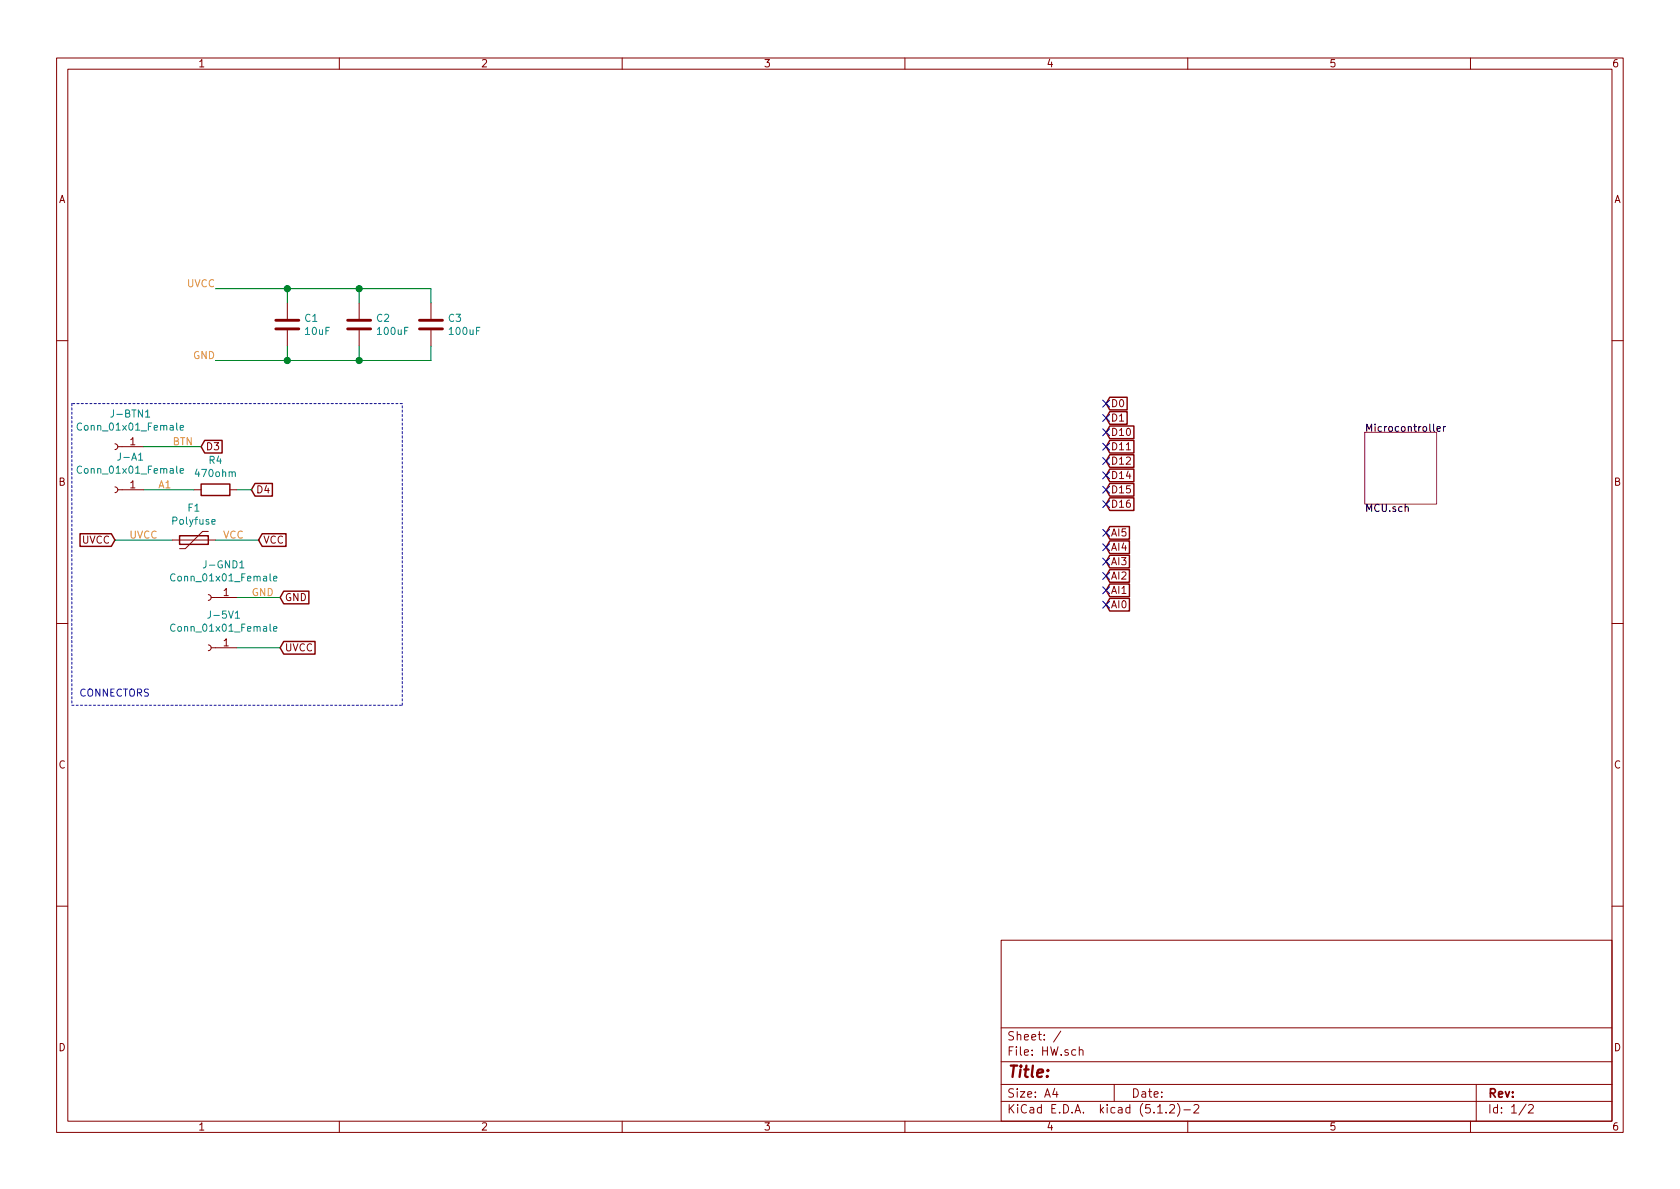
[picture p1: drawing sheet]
<svg xmlns="http://www.w3.org/2000/svg" width="297mm" height="210mm" viewBox="0 0 297 210" stroke-linecap="round" stroke-linejoin="round" font-family="sans-serif">
<g fill="none" stroke="#840000" stroke-width=".18">
<path d="M10 10.3h277v189.9h-277zM12 12.2h273v186.1h-273zM60 10.3v1.9M110 10.3v1.9M160 10.3v1.9M210 10.3v1.9M260 10.3v1.9M50.8 53.6v2.8M50.8 58.4v2.8M63.5 53.6v2.8M63.5 58.4v2.8M76.2 53.6v2.8"/>
<path d="M76.2 58.4v2.8M10 60.2h2M20.3 78.5l.4 .1 .1 .3-.1 .4-.4 .2M20.8 79h4.6M285 60.2h2M20.3 86.1l.4 .1 .1 .3-.1 .4-.4 .2M20.8 86.6h4.6M30.5 95.5h7.6M34.3 86.6h1.3M36.8 94h-1l-3 3h-1.1M40.6 86.6h1.3M10 110.3h2"/>
<path d="M36.8 105.2l.4 .1 .1 .3-.1 .4-.4 .2M36.8 114l.4 .2 .1 .2-.1 .5-.4 .2M37.3 105.7h4.6M37.3 114.5h4.6M285 110.3h2M10 160.2h2M177 166.3h108v32h-108zM285 160.2h2M60 198.3v1.9M110 198.3v1.9M160 198.3v1.9M177 194.8h108"/>
<path d="M177 191.8h108M177 187.8h108M177 181.8h108M186.5 192.5l-.4 1h1M186.8 193v1M187.6 182.3l-1.3 2M190.8 185.7h.1a.37 .37 0 0 1 .6 .1v.8M190.8 185.1v1.5M197 191.8v3M204.7 196.8h.8M206.2 196.7v.1M206.8 195.5l.2-.2h.4l.2 .2 .1 .3-.1 .2-.8 .8h.9"/>
<path d="M208.2 195.1a1.71 1.71 0 0 1 0 2.3M209.3 196.3h1.2M210 198.3v1.9M211.1 195.5l.2-.2h.4l.3 .5-1 1h1M260 198.3v1.9M261 191.8v6.5M269.8 195.2l-1.2 2M270.3 195.5l.2-.2h.3l.3 .5-.9 1h.9"/>
</g>
<path d="M12.7 71.4v53.3M71.1 71.4h-58.4M12.7 124.7h58.4M71.1 124.7v-53.3" fill="none" stroke="#0000c2" stroke-width=".18" stroke-dasharray=".4 .4"/>
<path d="M241.3 76.4h12.7v12.7h-12.7z" fill="none" stroke="#840084" stroke-width=".18"/>
<path d="M253.5 75v1.1l.1 .2M254.1 75.8l.6-.1-.1-.2-.3-.1-.2 .2v.6h.5M255.2 75.4v.9M255.6 75.4l-.4 .3" fill="none" stroke="#000" stroke-width=".18"/>
<g fill="none" stroke="#840000" stroke-width=".25">
<path d="M36.2 77.9h3.1v2.2h-3.1l-.6-1.1zM196.2 70.3h3.1v2.2h-3.1l-.6-1.1zM196.2 72.8h3.1v2.2h-3.1l-.6-1.1zM196.2 75.3h4.3v2.3h-4.3l-.6-1.2zM196.2 77.9h4.3v2.2h-4.3l-.6-1.1zM14.1 94.4h5.6l.6 1.1-.6 1.1h-5.6zM31.7 94.7h5.1v1.6h-5.1zM35.6 85.6h5v2h-5zM45.1 85.5h3.1v2.2h-3.1l-.7-1.1zM46.4 94.4h4.2v2.2h-4.2l-.7-1.1zM196.2 98.2h3.5v2.2h-3.5l-.6-1.1zM196.2 95.7h3.5v2.2h-3.5l-.6-1.1z"/>
<path d="M196.2 93.1h3.5v2.2h-3.5l-.6-1.1zM196.2 80.4h4.3v2.2h-4.3l-.6-1.1zM196.2 85.5h4.3v2.2h-4.3l-.6-1.1zM196.2 88h4.3v2.3h-4.3l-.6-1.2zM196.2 83h4.3v2.2h-4.3l-.6-1.1zM50.2 104.5h4.4v2.3h-4.4l-.7-1.1zM50.2 113.4h5.5v2.3h-5.5l-.7-1.2zM196.2 105.8h3.5v2.2h-3.5l-.6-1.1zM196.2 103.3h3.5v2.2h-3.5l-.6-1.1zM196.2 100.7h3.5v2.3h-3.5l-.6-1.2z"/>
</g>
<g fill="none" stroke="#008400" stroke-width=".18">
<path d="M38.1 51h38.1v2.6M50.8 51v2.6M63.5 51v2.6M25.4 79h10.2M50.8 61.2v2.5M63.5 61.2v2.5M76.2 61.2v2.5h-38.1M20.3 95.5h10.2M25.4 86.6h8.9M38.1 95.5h7.6M41.9 86.6h2.5M41.9 105.7h7.6"/>
<path d="M41.9 114.5h7.6"/>
</g>
<g fill="none" stroke="#000084" stroke-width=".18">
<path d="M195 75.8l1.2 1.3M195 78.4l1.2 1.2M195 70.8l1.2 1.2M195 73.3l1.2 1.2M196.2 75.8l-1.2 1.3M196.2 78.4l-1.2 1.2M196.2 70.8l-1.2 1.2M196.2 73.3l-1.2 1.2M195 86l1.2 1.2M195 88.5l1.2 1.3M195 83.5l1.2 1.2M195 80.9l1.2 1.2"/>
<path d="M195 93.6l1.2 1.2M195 96.2l1.2 1.2M195 98.7l1.2 1.2M196.2 86l-1.2 1.2M196.2 88.5l-1.2 1.3M196.2 83.5l-1.2 1.2M196.2 80.9l-1.2 1.2M196.2 93.6l-1.2 1.2M196.2 96.2l-1.2 1.2M196.2 98.7l-1.2 1.2M195 101.2l1.2 1.3M195 103.8l1.2 1.2"/>
<path d="M195 106.3l1.2 1.2M196.2 101.2l-1.2 1.3M196.2 103.8l-1.2 1.2M196.2 106.3l-1.2 1.2"/>
</g>
<g fill="none" stroke="#008484" stroke-width=".18">
<path d="M14.4 74.9a.6 .6 0 0 0-.8 .5 .6 .6 0 0 0 .6 .7l.2-.2M25.7 73.8h.8M31.9 75.6l.6-.1-.1-.2-.4-.1-.1 .2v.6h.5M14.4 82.5a.6 .6 0 0 0-.8 .5 .6 .6 0 0 0 .6 .7l.2-.1M24.5 81.4h.7M31.9 83.3l.6-.1-.1-.3-.4-.1-.1 .2v.6h.5M37.5 92.3l.5-.1v-.3h-.4l-.1 .1v.7h.5M30.9 101.6a.6 .6 0 0 0-.8 .4 .6 .6 0 0 0 .6 .7l.2-.1M30.9 110.5a.6 .6 0 0 0-.8 .4 .6 .6 0 0 0 .6 .7l.2-.1M41.6 109.3h.7M42.4 100.4h.7M48.4 102.3l.6-.1-.1-.3h-.4l-.1 .2v.6h.5"/>
<path d="M48.4 111.2l.6-.1-.1-.3h-.4l-.1 .2v.6h.5"/>
</g>
<path d="M48.8 58.2h4M48.8 56.6h4M61.5 58.2h4M61.5 56.6h4M74.2 58.2h4M74.2 56.6h4" fill="none" stroke="#840000" stroke-width=".51"/>
<g fill="#008400" stroke="#008400" stroke-width=".25">
<circle cx="50.8" cy="63.7" r=".51"/>
<circle cx="50.8" cy="51" r=".51"/>
<circle cx="63.5" cy="63.7" r=".51"/>
<circle cx="63.5" cy="51" r=".51"/>
</g>
<text font-size="2.8" fill="#840000" x="178" y="190.5">Title:</text>
<g font-size="2.1" fill="#840000">
<text x="178" y="184">Sheet: /</text>
<text x="178" y="186.7">File: HW.sch</text>
<text x="178" y="196.9">KiCad E.D.A. kicad (5.1.2)-2</text>
<text x="178" y="194.1">Size: A4</text>
<text x="200" y="194.1">Date:</text>
<text x="263" y="194.1">Rev:</text>
<text x="263" y="196.9">Id: 1/2</text>
</g>
<g font-size="1.8" fill="#840000">
<text x="35" y="11.9">1</text>
<text x="85" y="11.9">2</text>
<text x="135" y="11.9">3</text>
<text x="185" y="11.9">4</text>
<text x="235" y="11.9">5</text>
<text x="285" y="11.9">6</text>
<text x="10.4" y="35.9">A</text>
<text x="285.4" y="35.9">A</text>
<text x="196.4" y="72">D0</text>
<text x="196.4" y="74.5">D1</text>
<text x="196.4" y="77.1">D10</text>
<text x="23" y="78.7">1</text>
<text x="36.3" y="79.6">D3</text>
<text x="196.4" y="79.6">D11</text>
<text x="196.4" y="82.2">D12</text>
<text x="10.4" y="85.9">B</text>
<text x="23" y="86.4">1</text>
<text x="45.2" y="87.2">D4</text>
<text x="196.4" y="87.2">D15</text>
<text x="196.4" y="89.8">D16</text>
<text x="196.4" y="84.7">D14</text>
<text x="285.4" y="85.9">B</text>
<text x="196.4" y="94.9">AI5</text>
<text x="14.5" y="96.1">UVCC</text>
<text x="46.5" y="96.1">VCC</text>
<text x="196.4" y="99.9">AI3</text>
<text x="196.4" y="97.4">AI4</text>
<text x="39.5" y="105.4">1</text>
<text x="50.3" y="106.3">GND</text>
<text x="196.4" y="107.6">AI0</text>
<text x="196.4" y="105">AI1</text>
<text x="196.4" y="102.5">AI2</text>
<text x="39.5" y="114.3">1</text>
<text x="50.3" y="115.2">UVCC</text>
<text x="10.4" y="135.9">C</text>
<text x="285.4" y="135.9">C</text>
<text x="10.4" y="185.9">D</text>
<text x="285.4" y="185.9">D</text>
<text x="35" y="199.9">1</text>
<text x="85" y="199.9">2</text>
<text x="135" y="199.9">3</text>
<text x="185" y="199.9">4</text>
<text x="235" y="199.9">5</text>
<text x="285" y="199.9">6</text>
</g>
<g font-size="1.8" fill="#de8c34">
<text x="33.1" y="50.8">UVCC</text>
<text x="34.2" y="63.5">GND</text>
<text x="30.5" y="78.7">BTN</text>
<text x="27.9" y="86.4">A1</text>
<text x="22.9" y="95.2">UVCC</text>
<text x="39.4" y="95.2">VCC</text>
<text x="44.4" y="105.4">GND</text>
</g>
<g font-size="1.8" fill="#008484">
<text x="53.9" y="56.9">C1</text>
<text x="54.1" y="59.2">10uF</text>
<text x="66.6" y="56.9">C2</text>
<text x="66.9" y="59.2">100uF</text>
<text x="79.3" y="56.9">C3</text>
<text x="79.6" y="59.2">100uF</text>
<text x="14.3" y="76.1">Conn_01x01_Female</text>
<text x="20" y="73.8">J-BTN1</text>
<text x="14.3" y="83.8">Conn_01x01_Female</text>
<text x="21.2" y="81.5">J-A1</text>
<text x="37" y="82">R4</text>
<text x="34.8" y="84.3">470ohm</text>
<text x="30.6" y="92.8">Polyfuse</text>
<text x="33.3" y="90.5">F1</text>
<text x="36.3" y="100.5">J-GND1</text>
<text x="30.8" y="102.8">Conn_01x01_Female</text>
<text x="30.8" y="111.7">Conn_01x01_Female</text>
<text x="37.2" y="109.4">J-5V1</text>
</g>
<g font-size="1.8">
<text x="241.3" y="76.3">Microcontroller</text>
<text x="241.3" y="90.5">MCU.sch</text>
</g>
<text font-size="1.8" fill="#0000c2" x="14" y="123.2">CONNECTORS</text>
</svg>
